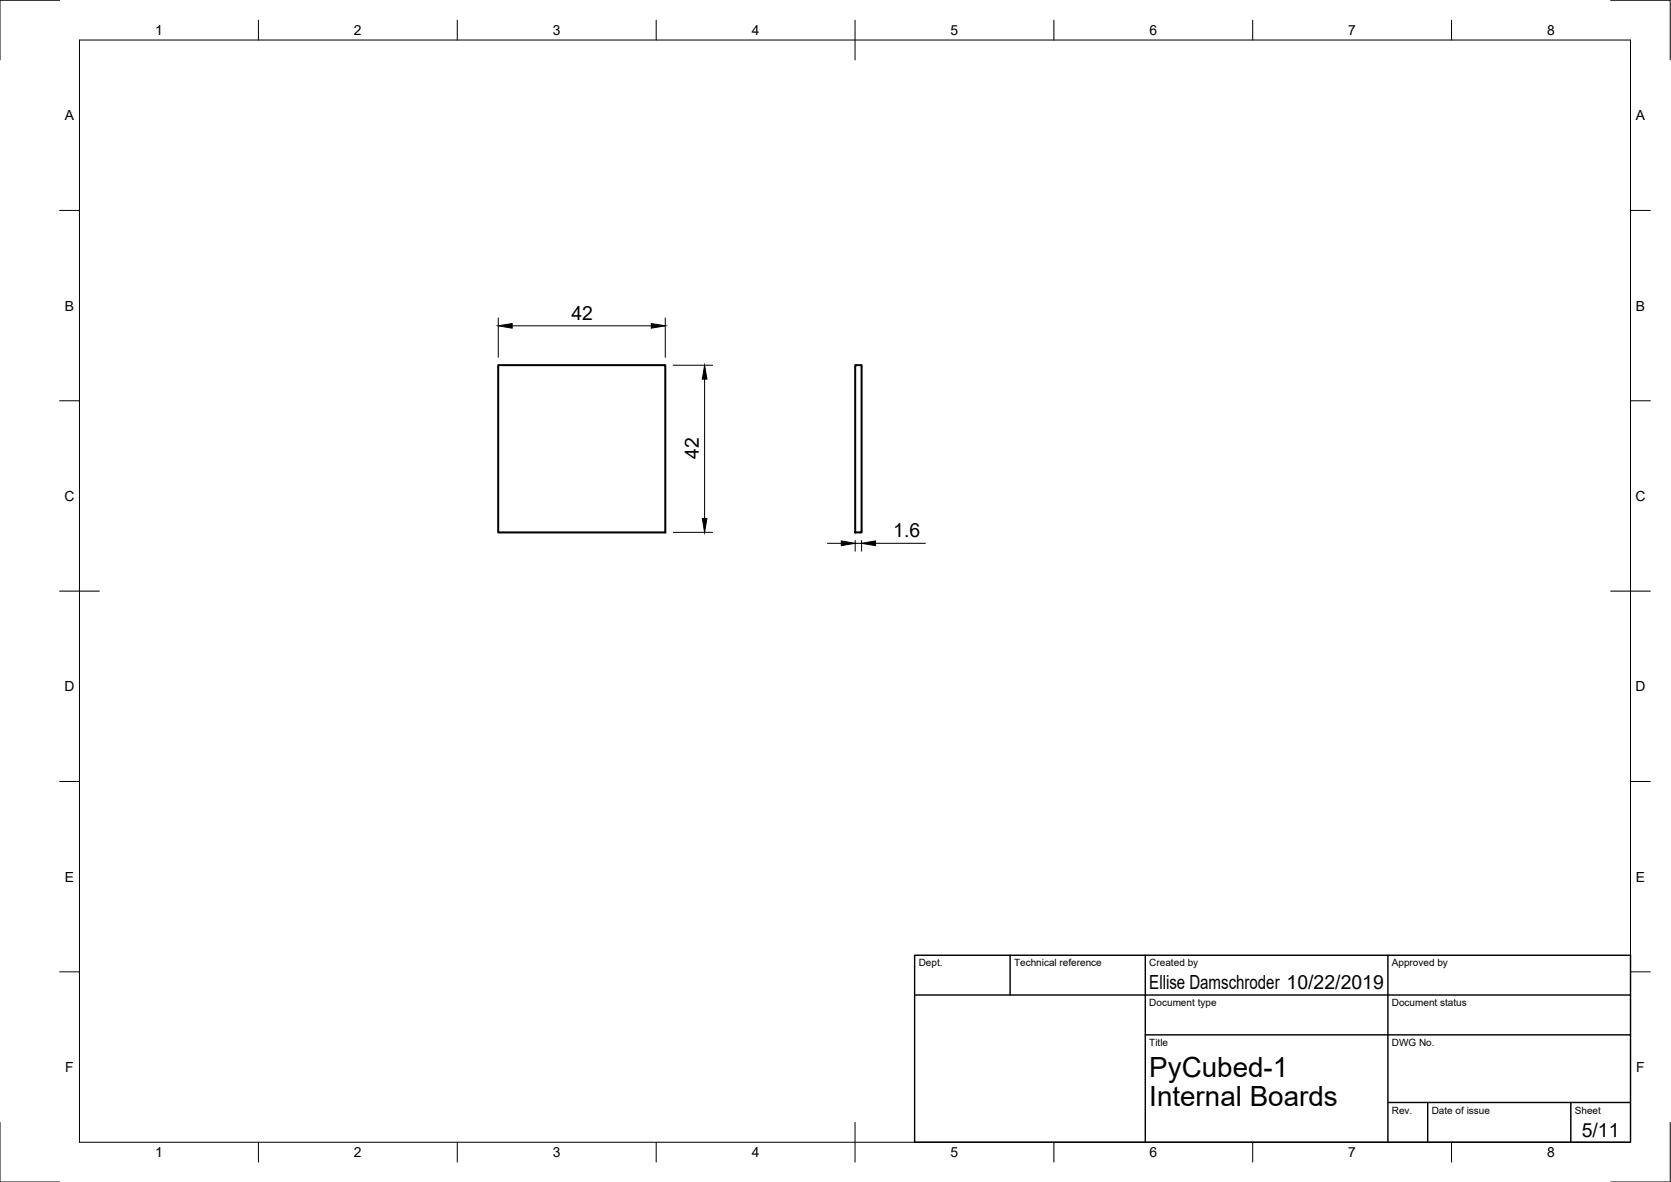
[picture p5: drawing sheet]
<svg xmlns="http://www.w3.org/2000/svg" width="420mm" height="297mm" viewBox="0 0 420 297" stroke-linecap="round" stroke-linejoin="round" font-family="sans-serif">
<!-- layer: Visible -->
<path d="M125.3 91.8h42v42h-42zM215 91.8h1.6v42h-1.6z" fill="none" stroke="#000" stroke-width=".51"/>
<!-- layer: Border -->
<g fill="none" stroke="#000" stroke-width=".25">
<path d="M15 .1h-15v15M20 10.1h390v276.9h-390zM65 5.1v5M115 5.1v5M165 5.1v5M215 5.1v10M265 5.1v5M315 5.1v5M365 5.1v5M405 .1h15v15M15 52.9h5M410 52.9h5"/>
<path d="M15 100.7h5M410 100.7h5M15 148.6h10M405 148.6h10M15 196.4h5M410 196.4h5M15 244.2h5M410 244.2h5M0 282.1v14.9h15M65 287v5M115 287v5M165 287v5"/>
<path d="M215 282.1v9.9M265 287v5M315 287v5M365 287v5M420 282.1v14.9h-15"/>
</g>
<!-- layer: TitleBlock -->
<path d="M230 240.1h180v46.9h-180zM230 250h180M254 240.1v9.9M288 240.1v46.9M349 240.1v46.9M288 260.1h122M349 277.1h61M359 277.1v9.9M395 277.1v9.9" fill="none" stroke="#000" stroke-width=".36"/>
<!-- layer: Dimensions -->
<path d="M125.3 79.9v9.9M167.3 79.9v9.9M128.8 81.9h35M169.3 91.8h9.9M177.2 95.3v35M169.3 133.8h9.9M208 136.5h3.5M215 135.8v2.7M215 136.5h1.6M216.6 135.8v2.7M220.1 136.5h12.6" fill="none" stroke="#000" stroke-width=".25"/>
<path d="M125.3 81.9l3.5-.6v1.2zM163.8 81.3l3.5 .6-3.5 .6zM177.2 91.8l.6 3.5h-1.2zM176.6 130.3h1.2l-.6 3.5zM211.5 135.9l3.5 .6-3.5 .6zM216.6 136.5l3.5-.6v1.2z" fill="#000" stroke="#000" stroke-width=".25"/>
<g font-size="7">
<text x="289" y="270.6">PyCubed-1</text>
<text x="289" y="278.1">Internal Boards</text>
</g>
<g font-size="4.9">
<text x="143.7" y="80.4">42</text>
<text x="175.7" y="115.4" transform="rotate(-90 175.7 115.4)">42</text>
<text x="224.6" y="135">1.6</text>
<text x="289" y="248.5">Ellise Damschroder 10/22/2019</text>
<text x="397.7" y="285.7">5/11</text>
</g>
<g font-size="3.5">
<text x="39" y="8.8">1</text>
<text x="89" y="8.8">2</text>
<text x="139" y="8.8">3</text>
<text x="189" y="8.8">4</text>
<text x="239" y="8.8">5</text>
<text x="289" y="8.8">6</text>
<text x="339" y="8.8">7</text>
<text x="389" y="8.8">8</text>
<text x="16.3" y="30.2">A</text>
<text x="411.3" y="30.2">A</text>
<text x="16.3" y="78">B</text>
<text x="411.3" y="78">B</text>
<text x="16.2" y="125.9">C</text>
<text x="411.2" y="125.9">C</text>
<text x="16.2" y="173.7">D</text>
<text x="411.2" y="173.7">D</text>
<text x="16.3" y="221.6">E</text>
<text x="411.3" y="221.6">E</text>
<text x="16.4" y="269.4">F</text>
<text x="411.4" y="269.4">F</text>
<text x="39" y="290.8">1</text>
<text x="89" y="290.8">2</text>
<text x="139" y="290.8">3</text>
<text x="189" y="290.8">4</text>
<text x="239" y="290.8">5</text>
<text x="289" y="290.8">6</text>
<text x="339" y="290.8">7</text>
<text x="389" y="290.8">8</text>
</g>
<g font-size="2.5">
<text x="231" y="242.9">Dept.</text>
<text x="255" y="242.9">Technical reference</text>
<text x="289" y="242.9">Created by</text>
<text x="350" y="242.9">Approved by</text>
<text x="289" y="252.8">Document type</text>
<text x="350" y="252.8">Document status</text>
<text x="289" y="262.9">Title</text>
<text x="350" y="262.9">DWG No.</text>
<text x="350" y="279.9">Rev.</text>
<text x="360" y="279.9">Date of issue</text>
<text x="396" y="279.9">Sheet</text>
</g>
</svg>
